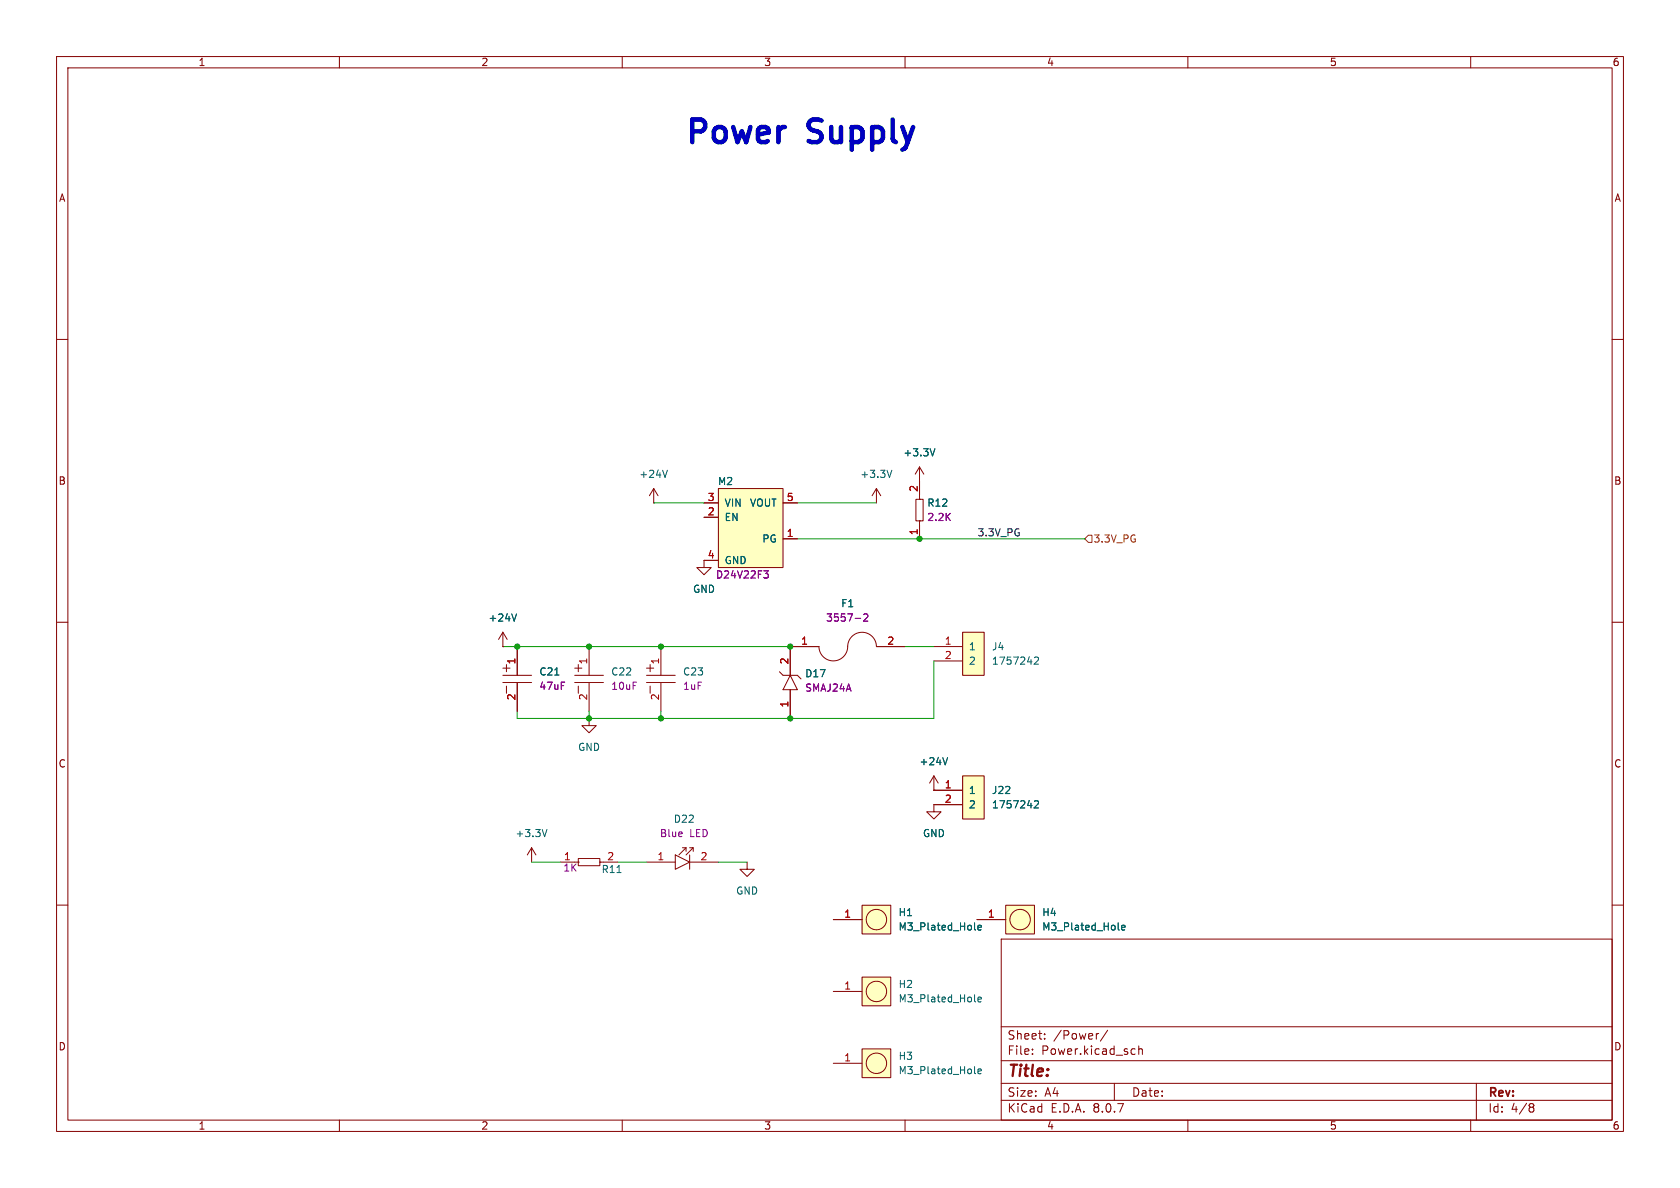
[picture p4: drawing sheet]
<svg xmlns="http://www.w3.org/2000/svg" width="297mm" height="210mm" viewBox="0 0 297 210" stroke-linecap="round" stroke-linejoin="round" font-family="sans-serif">
<g fill="none" stroke="#840000" stroke-width=".18">
<path d="M10 10h277v190h-277zM12 12h273v186h-273zM60 10v2M110 10v2M160 10v2M210 10v2M260 10v2M10 60h2M285 60h2M10 110h2M285 110h2M10 160h2"/>
<path d="M177 166h108v32h-108zM285 160h2M60 198v2M110 198v2M160 198v2M177 194.5h108M177 191.5h108M177 187.5h108M177 181.5h108M182.5 186.3v.1M182.5 185.5v.1M184.7 183.6v.1"/>
<path d="M184.7 182.8v.1M194.2 182.7l-.2 .1M195.8 182.1l-1.3 2M197 191.5v3M200.2 185.4l.5 .1M200.7 186.3l-.5 .1M201.3 185.5l.2-.1 .4 .1 .1 .9M201.3 184.9v1.5M210 198v2M260 198v2M261 191.5v6.5M270.6 195.1l.4 .1 .2 .2-.3 .3"/>
<path d="M270.6 195.7h.3M270.9 195.7l.2 .2 .1 .4-.2 .2-.4 .1"/>
</g>
<path d="M127 86.4h11.4v13.9h-11.4z" fill="#ffffc2"/>
<path d="M115.6 88.9h.1M115.6 86.4l-.8 1.2M115.6 86.4v2.5M115.6 86.4l.7 1.2M124.5 91.4h2.5M124.5 88.9h2.5M124.5 99.1h2.5M127 86.4h11.4v13.9h-11.4zM138.4 95.3h2.6M138.4 88.9h2.6" fill="none" stroke="#840000" stroke-width=".18"/>
<path d="M135 100.9h.8l-.4 .5 .4 .1v.4l-.2 .3h-.4" fill="none" stroke="#840084" stroke-width=".18"/>
<path d="M118 83.1l-.4 1.3" fill="none" stroke="#006464" stroke-width=".18"/>
<path d="M177.8 160h5.1v5.1h-5.1z" fill="#ffffc2"/>
<g fill="none" stroke="#840000" stroke-width=".18">
<path d="M154.9 86.4l-.7 1.2M154.9 86.4v2.5M154.9 86.4l.8 1.2M161.9 88.3h1.3v3.8h-1.3zM162.6 92.1h.1M162.6 88.3h.1M162.6 82.6l-.8 1.2M162.6 82.6v5.7M162.6 92.1v3.2M162.6 82.6l.7 1.2M137.8 118.7l.6 .7h2.6l.6 .6M139.7 119.4l1.3 2.5h-2.6z"/>
<path d="M160 114.3h-5.1a2.57 2.57 0 0 0-2.7-2.5 2.57 2.57 0 0 0-2.4 2.9 2.54 2.54 0 0 1-2.7 2.1 2.54 2.54 0 0 1-2.3-2.5h-5.1v5.1M104.1 127v1.3h1.3l-1.3 1.2-1.2-1.2h1.2M139.7 121.9v5.1M94 149.9l-.8 1.2M94 149.9v2.5M94 149.9l.7 1.2M102.2 151.8h3.8v1.2h-3.8zM106 152.4h.1M106 152.4h3.2M165.1 142.2v1.3h1.3l-1.3 1.3-1.3-1.3h1.3M172.7 162.6h5.1M177.8 160h5.1v5.1h-5.1z"/>
<circle cx="180.3" cy="162.6" r="1.8"/>
</g>
<path d="M165.3 79.3l-.4 1.3M157.7 83.1l-.5 1.3M96.7 146.6l-.4 1.3M109.1 154.2h.7M197.7 164.3l.2 .1M198.3 164l.6-.1-.1-.3h-.3l-.2 .1 .1 .6h.4" fill="none" stroke="#006464" stroke-width=".18"/>
<path d="M151.2 109.3h1M152.7 108.7l.5-.2 .2 .4-.8 .9h.8" fill="none" stroke="#840084" stroke-width=".18"/>
<path d="M152.4 185.4h5.1v5.1h-5.1z" fill="#ffffc2"/>
<g fill="none" stroke="#840000" stroke-width=".18">
<path d="M101.6 118.1h1.3M101.6 119.4h5.1M102.2 117.5v1.2M104.1 114.3v5.1M101.6 120.7h5.1M102.2 121.3v1.3M104.1 120.7v5M165.1 139.7h.1M165.1 137.2l-.8 1.2M165.1 137.2v2.5M165.1 137.2l.8 1.2M147.3 188h5.1"/>
<path d="M152.4 185.4h5.1v5.1h-5.1z"/>
<circle cx="154.9" cy="188" r="1.8"/>
</g>
<path d="M167.5 133.9l-.4 1.3M172.3 189.7l.2 .1M172.9 189.4l.6-.1-.1-.3h-.3l-.2 .1 .1 .6h.4" fill="none" stroke="#006464" stroke-width=".18"/>
<path d="M170.2 137.2h3.8v7.6h-3.8z" fill="#ffffc2"/>
<path d="M165.1 139.7h5.1M170.2 137.2h3.8v7.6h-3.8zM165.1 142.2h5.1" fill="none" stroke="#840000" stroke-width=".18"/>
<path d="M182.9 141.7l.5-.2 .2 .4-.8 .9h.8" fill="none" stroke="#006464" stroke-width=".18"/>
<path d="M170.2 111.8h3.8v7.6h-3.8z" fill="#ffffc2"/>
<g fill="none" stroke="#840000" stroke-width=".18">
<path d="M124.5 99.1v1.2h1.2l-1.2 1.3-1.3-1.3h1.3M88.9 114.3h.1M88.9 118.1h1.3M88.9 119.4h5.1M88.9 111.8l-.8 1.2M88.9 111.8v2.5M88.9 111.8l.8 1.2M89.5 117.5v1.2M91.4 114.3v5.1M114.3 118.1h1.3M114.3 119.4h5.1M114.9 117.5v1.2"/>
<path d="M116.8 114.3v5.1M165.1 114.3h5.1M165.1 116.8h5.1M170.2 111.8h3.8v7.6h-3.8zM88.9 120.7h5.1M89.5 121.3v1.3M91.4 120.7v5M114.3 120.7h5.1M114.9 121.3v1.3M116.8 120.7v5M114.3 152.4h5.1M119.4 151.1l2.5 1.3-2.5 1.3z"/>
<path d="M120.6 149.9h.7M121.3 149.9l-1.3 1.2M121.3 149.9v.6M121.9 149.9h.7l-1.3 1.2M121.9 151.1v2.6M121.9 152.4h5.1M122.6 149.9v.6M132.1 152.4v1.3h1.2l-1.2 1.2-1.3-1.2h1.3"/>
</g>
<path d="M91.3 108.5l-.4 1.3M98.1 119.3h.7M182.9 116.3l.5-.2 .2 .4-.8 .9h.8" fill="none" stroke="#006464" stroke-width=".18"/>
<path d="M152.4 172.7h5.1v5.1h-5.1z" fill="#ffffc2"/>
<g fill="none" stroke="#840000" stroke-width=".18">
<path d="M147.3 175.3h5.1M152.4 172.7h5.1v5.1h-5.1z"/>
<circle cx="154.9" cy="175.3" r="1.8"/>
</g>
<path d="M172.3 177l.2 .1M172.9 176.7l.6-.1-.1-.3h-.3l-.2 .1 .1 .6h.4" fill="none" stroke="#006464" stroke-width=".18"/>
<path d="M152.4 160h5.1v5.1h-5.1z" fill="#ffffc2"/>
<g fill="none" stroke="#840000" stroke-width=".18">
<path d="M124.5 91.4h2.5M124.5 88.9h2.5M124.5 99.1h2.5M138.4 95.3h2.6M138.4 88.9h2.6M162.6 85.1v2.5M162.6 92.7v2.6M88.9 114.3h.1M91.4 114.3v5.1M144.8 114.3h-5.1v5.1M154.9 114.3h5.1M91.4 120.7v5"/>
<path d="M139.7 121.9v5.1M165.1 139.7h.1M165.1 139.7h5.1M165.1 142.2h5.1M147.3 162.6h5.1M152.4 160h5.1v5.1h-5.1zM172.7 162.6h5.1"/>
<circle cx="154.9" cy="162.6" r="1.8"/>
</g>
<path d="M165.3 79.3l-.4 1.3M91.3 108.5l-.4 1.3M98.1 119.3h.7M167.5 133.9l-.4 1.3M182.9 141.7l.5-.2 .2 .4-.8 .9h.8M172.3 164.3l.2 .1M172.9 164l.6-.1-.1-.3h-.3l-.2 .1 .1 .6h.4M197.7 164.3l.2 .1M198.3 164l.6-.1-.1-.3h-.3l-.2 .1 .1 .6h.4" fill="none" stroke="#006464" stroke-width=".18"/>
<path d="M192.4 94.6h.6v1.3h-.6l-.6-.6z" fill="none" stroke="#725600" stroke-width=".18"/>
<path d="M115.6 88.9h8.9M141 95.3h50.8M141 88.9h13.9M88.9 114.3h50.8M160 114.3h5.1M165.1 116.8v10.2h-73.7v-1.3M104.1 125.7v1.3M116.8 125.7v1.3M94 152.4h5.1M109.2 152.4h5.1M127 152.4h5.1" fill="none" stroke="#009600" stroke-width=".18"/>
<path d="M135 100.9h.8l-.4 .5 .4 .1v.4l-.2 .3h-.4M151.2 109.3h1M152.7 108.7l.5-.2 .2 .4-.8 .9h.8" fill="none" stroke="#840084" stroke-width=".18"/>
<g fill="#009600" stroke="#009600" stroke-width=".18">
<circle cx="104.1" cy="127" r=".46"/>
<circle cx="116.8" cy="114.3" r=".46"/>
<circle cx="139.7" cy="114.3" r=".46"/>
<circle cx="139.7" cy="127" r=".46"/>
<circle cx="104.1" cy="114.3" r=".46"/>
<circle cx="91.4" cy="114.3" r=".46"/>
<circle cx="116.8" cy="127" r=".46"/>
<circle cx="162.6" cy="95.3" r=".46"/>
</g>
<g font-size="5.6" fill="#0000c2">
<text x="120.9" y="25.7">Power</text>
<text x="143.3" y="25.7">Supply</text>
</g>
<text font-size="2.8" fill="#840000" x="178" y="190.9">Title:</text>
<g font-size="2.1" fill="#840000">
<text x="178" y="184">Sheet:</text>
<text x="186.2" y="184">/Power/</text>
<text x="178" y="186.7">File:</text>
<text x="184.1" y="186.7">Power.kicad_sch</text>
<text x="178" y="196.9">KiCad</text>
<text x="178" y="194.1">Size:</text>
<text x="184.7" y="194.1">A4</text>
<text x="185.7" y="196.9">E.D.A.</text>
<text x="193.3" y="196.9">8.0.7</text>
<text x="200" y="194.1">Date:</text>
<text x="263" y="194.3">Rev:</text>
<text x="263" y="196.9">Id:</text>
<text x="267.1" y="196.9">4/8</text>
</g>
<g font-size="1.8" fill="#840000">
<text x="35" y="11.9">1</text>
<text x="85" y="11.9">2</text>
<text x="135" y="11.9">3</text>
<text x="185" y="11.9">4</text>
<text x="235" y="11.9">5</text>
<text x="285" y="11.9">6</text>
<text x="10.3" y="35.9">A</text>
<text x="285.3" y="35.9">A</text>
<text x="10.3" y="85.9">B</text>
<text x="285.3" y="85.9">B</text>
<text x="10.3" y="135.9">C</text>
<text x="285.3" y="135.9">C</text>
<text x="10.3" y="185.9">D</text>
<text x="285.3" y="185.9">D</text>
<text x="35" y="199.9">1</text>
<text x="85" y="199.9">2</text>
<text x="135" y="199.9">3</text>
<text x="185" y="199.9">4</text>
<text x="235" y="199.9">5</text>
<text x="285" y="199.9">6</text>
</g>
<g font-size="1.8" fill="#006464">
<text x="159.6" y="80.9">+3.3V</text>
<text x="112.9" y="84.7">+24V</text>
<text x="126.8" y="86">M2</text>
<text x="128" y="89.8">VIN</text>
<text x="132.5" y="89.8">VOUT</text>
<text x="152" y="84.7">+3.3V</text>
<text x="163.8" y="89.8">R12</text>
<text x="128" y="92.3">EN</text>
<text x="128" y="99.9">GND</text>
<text x="134.7" y="96.1">PG</text>
<text x="122.4" y="105">GND</text>
<text x="148.6" y="107.5">F1</text>
<text x="86.3" y="110.1">+24V</text>
<text x="95.3" y="119.6">C21</text>
<text x="108" y="119.6">C22</text>
<text x="120.7" y="119.6">C23</text>
<text x="142.2" y="119.9">D17</text>
<text x="171.2" y="115.2">1</text>
<text x="171.2" y="117.7">2</text>
<text x="175.3" y="115.2">J4</text>
<text x="175.3" y="117.7">1757242</text>
<text x="102.1" y="132.9">GND</text>
<text x="162.5" y="135.5">+24V</text>
<text x="171.2" y="140.6">1</text>
<text x="171.2" y="143.1">2</text>
<text x="175.3" y="143.1">1757242</text>
<text x="175.3" y="140.6">J22</text>
<text x="91" y="148.2">+3.3V</text>
<text x="119" y="145.6">D22</text>
<text x="163.1" y="148.2">GND</text>
<text x="106.3" y="154.5">R11</text>
<text x="130" y="158.3">GND</text>
<text x="158.8" y="164.7">M3_Plated_Hole</text>
<text x="158.8" y="162.2">H1</text>
<text x="184.2" y="164.7">M3_Plated_Hole</text>
<text x="184.2" y="162.2">H4</text>
<text x="158.8" y="177.4">M3_Plated_Hole</text>
<text x="158.8" y="174.9">H2</text>
<text x="158.8" y="190.1">M3_Plated_Hole</text>
<text x="158.8" y="187.6">H3</text>
</g>
<g font-size="1.8" fill="#a90000">
<text x="125" y="88.6">3</text>
<text x="139" y="88.6">5</text>
<text x="162.3" y="87.1" transform="rotate(-90 162.3 87.1)">2</text>
<text x="125" y="91.2">2</text>
<text x="139" y="95">1</text>
<text x="162.3" y="94.7" transform="rotate(-90 162.3 94.7)">1</text>
<text x="125" y="98.8">4</text>
<text x="91.2" y="117.5" transform="rotate(-90 91.2 117.5)">1</text>
<text x="103.9" y="117.5" transform="rotate(-90 103.9 117.5)">1</text>
<text x="116.6" y="117.5" transform="rotate(-90 116.6 117.5)">1</text>
<text x="139.4" y="117.5" transform="rotate(-90 139.4 117.5)">2</text>
<text x="141.5" y="114">1</text>
<text x="156.8" y="114">2</text>
<text x="166.9" y="114">1</text>
<text x="166.9" y="116.6">2</text>
<text x="91.2" y="123.9" transform="rotate(-90 91.2 123.9)">2</text>
<text x="103.9" y="123.9" transform="rotate(-90 103.9 123.9)">2</text>
<text x="116.6" y="123.9" transform="rotate(-90 116.6 123.9)">2</text>
<text x="139.4" y="125.2" transform="rotate(-90 139.4 125.2)">1</text>
<text x="166.9" y="139.4">1</text>
<text x="166.9" y="142">2</text>
<text x="99.6" y="152.1">1</text>
<text x="107.3" y="152.1">2</text>
<text x="116.1" y="152.1">1</text>
<text x="123.8" y="152.1">2</text>
<text x="149.2" y="162.3">1</text>
<text x="174.6" y="162.3">1</text>
<text x="149.2" y="175">1</text>
<text x="149.2" y="187.7">1</text>
</g>
<g font-size="1.8" fill="#840084">
<text x="163.8" y="92.3">2.2K</text>
<text x="126.5" y="102.5">D24V22F3</text>
<text x="145.9" y="110.1">3557-2</text>
<text x="95.3" y="122.1">47uF</text>
<text x="108" y="122.1">10uF</text>
<text x="120.7" y="122.1">1uF</text>
<text x="142.2" y="122.5">SMAJ24A</text>
<text x="116.6" y="148.2">Blue</text>
<text x="121.9" y="148.2">LED</text>
<text x="99.5" y="154.3">1K</text>
</g>
<text font-size="1.8" fill="#0f0f0f" x="172.7" y="94.9">3.3V_PG</text>
<text font-size="1.8" fill="#725600" x="193.2" y="96.1">3.3V_PG</text>
</svg>
